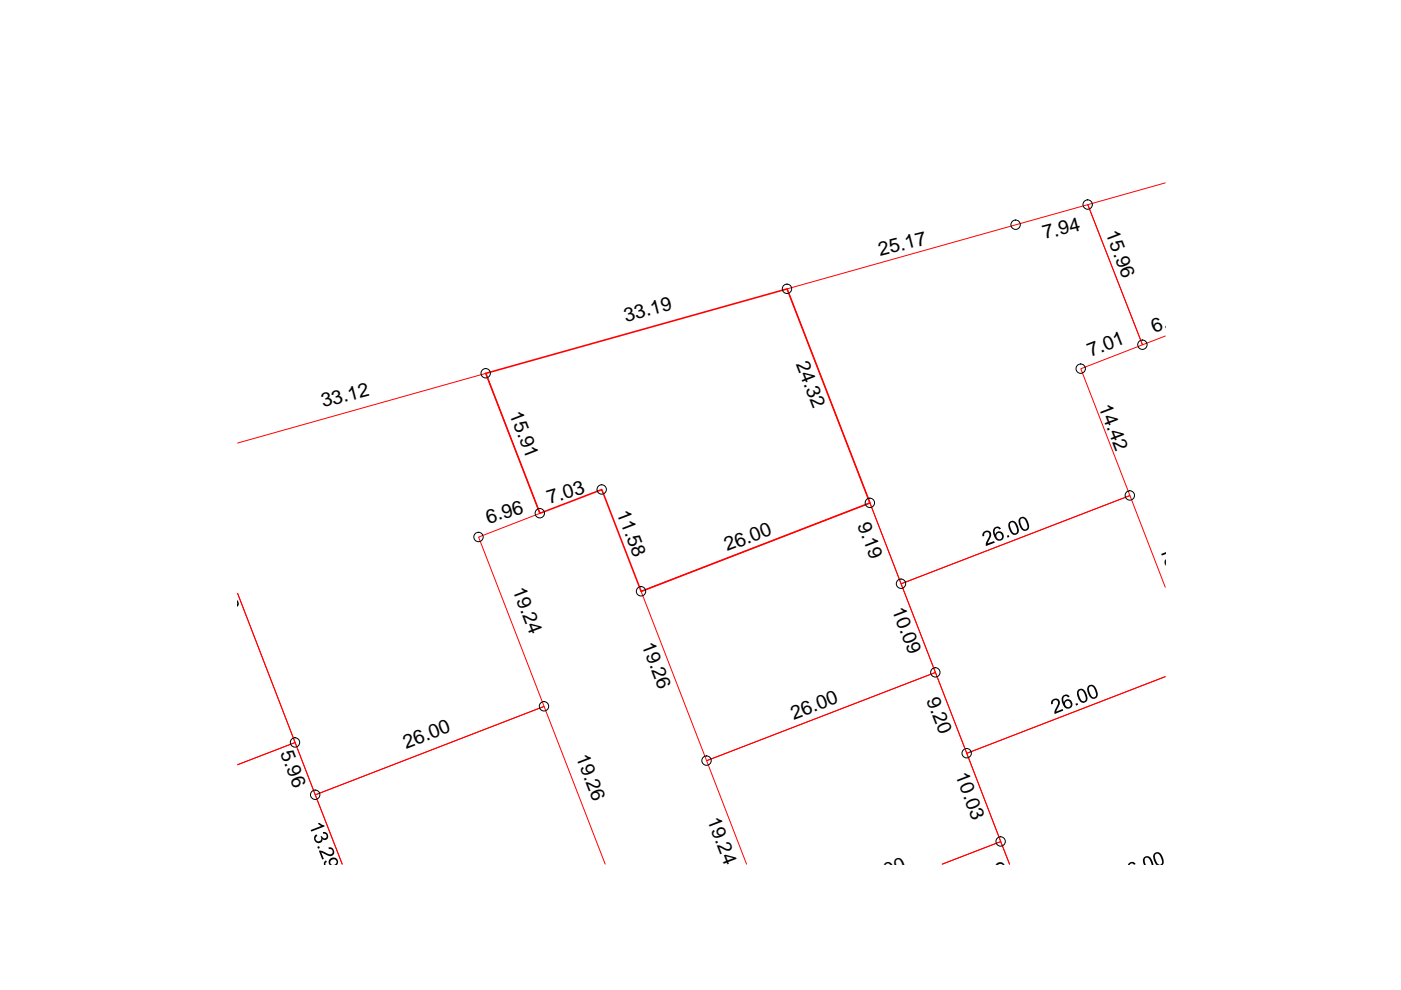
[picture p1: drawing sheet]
<svg xmlns="http://www.w3.org/2000/svg" width="297mm" height="210mm" viewBox="0 0 297 210" stroke-linecap="round" stroke-linejoin="round" font-family="sans-serif">
<path d="M247.1 38.8l-16.5 4.6 11.6 29.7 4.9-1.9M166.9 61.3l63.7-17.9 11.6 29.7-13 5.1 10.4 26.9-48.5 18.7zM50.4 93.9l52.6-14.7 11.5 29.6-13 5.1 13.9 35.9-48.6 18.7-16.4-42.7 12.2 31.6-12.2 4.7 12.2-4.7 10 25.8-5.8-14.7 48.6-18.7 12.9 33.4M135.9 125.4l48.5-18.8 13.9 36-48.5 18.7zM247.1 124.5l-7.5-19.4-48.5 18.7 13.9 35.9 42.1-16.2-42.1 16.2 9 23.5-1.8-4.8-12.4 4.8 12.4-4.8-13.9-35.8-48.5 18.7 8.5 21.9" fill="none" stroke="#f00" stroke-width=".21"/>
<path d="M103 79.2l63.9-17.9 17.5 45.3-48.5 18.8-8.3-21.6-13.1 5z" fill="none" stroke="#f00" stroke-width=".34"/>
<g fill="none" stroke="#000" stroke-width=".21">
<circle cx="215.3" cy="47.6" r=".99"/>
<circle cx="230.6" cy="43.4" r=".99"/>
<circle cx="103" cy="79.1" r=".99"/>
<circle cx="166.9" cy="61.2" r=".99"/>
<circle cx="229.1" cy="78.2" r=".99"/>
<circle cx="242.2" cy="73.1" r=".99"/>
<circle cx="101.5" cy="113.9" r=".99"/>
<circle cx="114.4" cy="108.8" r=".99"/>
<circle cx="127.6" cy="103.8" r=".99"/>
<circle cx="184.4" cy="106.6" r=".99"/>
<circle cx="239.5" cy="105.1" r=".99"/>
<circle cx="135.9" cy="125.4" r=".99"/>
<circle cx="191" cy="123.8" r=".99"/>
<circle cx="62.5" cy="157.4" r=".99"/>
<circle cx="115.3" cy="149.8" r=".99"/>
<circle cx="198.3" cy="142.6" r=".99"/>
<circle cx="205" cy="159.7" r=".99"/>
<circle cx="66.8" cy="168.5" r=".99"/>
<circle cx="149.8" cy="161.3" r=".99"/>
<circle cx="212.2" cy="178.4" r=".99"/>
</g>
<g fill="#000">
<path d="M208.4 112.9l.5-.3 .5-.1 .4 .1 .3 .4v.6l-.7 1.6 1.4-.5 .1 .4-1.9 .7v-.6l.7-1.3 .1-.7-.3-.3h-.5l-.3 .3v.4l-.4 .1v-.5zM213.5 113.6l.4-.1 .1 .3-.4 .2zM222.9 148.6l.7-.5h.3l.6 .2 .2 .5v.4l-.8 1.7 1.4-.6 .1 .4-1.8 .7v-.7l.7-1.3v-.6l-.2-.3-.4-.1-.4 .3v.5l-.4 .2zM228 149.2l.4-.1 .2 .3-.4 .2zM65.9 176l2.2-.9-.7-.5 .3-.1 1 .5 .1 .2-2.8 1.1zM66.8 177.1l.3-.2 .2 .3-.3 .2-.1 .5 .3 .4 .2 .1 .5-.1 .2-.3-.2-.7h.3l.5 .5 .5-.2v-.6l-.2-.2h-.5v-.4h.4l.4 .2 .3 .8-.1 .4-.3 .3h-.4l-.4-.2-.1 .5-.2 .2-.7 .2-.4-.2-.4-.5v-.6zM67.3 179.5l.3-.1 .2 .4-.4 .2zM67.6 180.4l.5-.1 1.5 .8h.7l.2-.3v-.4l-.3-.4h-.5l-.1-.3 .4-.1 .7 .4 .2 .9-.4 .5-.6 .1-1.8-.7 .6 1.3-.4 .1z"/>
<path d="M210.7 112.1l.7-.5 .7 .3 .1 .2-.3 .2-.3-.3-.5 .1-.2 .7 .1 .5 .2-.3 .5-.4h.4l.5 .4 .2 1-.3 .5-.9 .1-.6-.4-.5-1.3zM211.5 113.1l-.3 .3 .2 .6 .4 .3h.4l.3-.4-.2-.7-.3-.2z"/>
<path d="M214 110.7l.4-.3h.4l.3 .1 .5 .5 .4 1.3v.5l-.3 .4-.7 .2-.7-.4-.5-1.4zM214.4 110.8l-.3 .3 .2 1 .5 .9 .5 .1 .3-.4-.1-1-.5-.9z"/>
<path d="M216.1 110l.4-.4h.5l.7 .5 .5 1.3-.1 .6-.3 .4-.7 .2-.5-.4-.6-1.2zM216.5 110l-.2 .2 .1 .9 .6 1a.6 .6 0 0 0 .8-.1 .6 .6 0 0 0 0-.8l-.7-1.2z"/>
<path d="M50.3 127l.3 .8v.5l-.3 .4v-1.3v1.9zM50.3 127.7v1.2z"/>
<path d="M225.3 147.5l.8-.3 .6 .4-.3 .3-.3-.3-.4 .1-.2 .3-.1 .5 .2 .4 .1-.3 .5-.3h.4l.5 .2 .3 .6v.4l-.4 .6-.9 .1-.6-.5-.4-1.2v-.5zM225.8 149.3a.65 .65 0 0 0 1.3 0 .65 .65 0 0 0-1.3 0z"/>
<path d="M228.5 146.3l.8-.3 .8 .6 .5 1.4-.3 .8-.8 .2-.6-.4-.6-1.3v-.6zM228.9 146.4l-.2 .2v.5l.2 .8 .4 .6 .6 .2 .3-.4-.3-1.3-.4-.6z"/>
<path d="M230.7 145.5l.7-.3 .5 .1 .4 .5 .4 1.2v.7l-.4 .4-.7 .1-.6-.6-.5-1.3zM231.1 145.6l-.3 .4 .2 .7 .4 .9 .4 .2a.72 .72 0 0 0 .6-.5 .72 .72 0 0 0-.2-.7l-.5-1-.2-.1z"/>
<path d="M68.8 182.6l.3-.2 .2 .4h-.2a.27 .27 0 0 0-.1 .4 .27 .27 0 0 0 .4 .1h1h-.3a.57 .57 0 0 1-.5-.4 .57 .57 0 0 1 .2-.6l.7-.5 .6 .1 .4 .3 .2 .6a.62 .62 0 0 1-1 .5h-1.6a.32 .32 0 0 1-.5-.1 .32 .32 0 0 1 .2-.5zM70.3 182.3l-.3 .5a.7 .7 0 0 0 1 .5l.4-.4-.2-.5-.2-.2z"/>
<path d="M239.1 183.3l.7-.5h.6l.3 .4-.3 .1-.5-.3-.5 .3h2zM239.8 183.3h1.2z"/>
<path d="M242.5 181.8l.5-.3 .7 .2 .5 .6 .4 1h-1.7a.42 .42 0 0 1-.5-.2 .42 .42 0 0 1 0-.4l-.1-.5zM242.9 181.9l-.2 .5v.4a.67 .67 0 0 0 1 .5h.5l-.5-1.1-.5-.4z"/>
<path d="M244.7 180.9l.5-.2h.4l.4 .2 .5 .8 .2 1.2a.63 .63 0 0 1-.9 .4h-.7l-.4-.8-.2-1zM245.1 181.1l-.2 .3v.4l.3 1 .3 .4 .7 .1 .2-.7-.4-1-.3-.5-.3-.1z"/>
</g>
<g font-size="4.1">
<text x="221.4" y="50.8" transform="rotate(-14 221.4 50.8)">7.94</text>
<text x="234.4" y="49.4" transform="rotate(69 234.4 49.4)">15.96</text>
<text x="186.6" y="54.3" transform="rotate(-14 186.6 54.3)">25.17</text>
<text x="132.7" y="68.2" transform="rotate(-14 132.7 68.2)">33.19</text>
<text x="244.7" y="70.6" transform="rotate(-21 244.7 70.6)">6.99</text>
<text x="168.7" y="77.1" transform="rotate(69 168.7 77.1)">24.32</text>
<text x="231.2" y="75.6" transform="rotate(-21 231.2 75.6)">7.01</text>
<text x="68.5" y="86.4" transform="rotate(-14 68.5 86.4)">33.12</text>
<text x="107.9" y="87.7" transform="rotate(69 107.9 87.7)">15.91</text>
<text x="232.9" y="86.2" transform="rotate(69 232.9 86.2)">14.42</text>
<text x="116.5" y="106.8" transform="rotate(-17 116.5 106.8)">7.03</text>
<text x="103.5" y="111" transform="rotate(-17 103.5 111)">6.96</text>
<text x="130.7" y="108.7" transform="rotate(69 130.7 108.7)">11.58</text>
<text x="181.7" y="111.3" transform="rotate(69 181.7 111.3)">9.19</text>
<text x="154.2" y="116.9" transform="rotate(-21 154.2 116.9)">26.00</text>
<text x="245.8" y="116.3" transform="rotate(69 245.8 116.3)">19.25</text>
<text x="108.6" y="125.1" transform="rotate(69 108.6 125.1)">19.24</text>
<text x="189.1" y="129.3" transform="rotate(69 189.1 129.3)">10.09</text>
<text x="136" y="136.7" transform="rotate(69 136 136.7)">19.26</text>
<text x="196.4" y="148.3" transform="rotate(69 196.4 148.3)">9.20</text>
<text x="168.3" y="152.6" transform="rotate(-21 168.3 152.6)">26.00</text>
<text x="59.4" y="159.7" transform="rotate(69 59.4 159.7)">5.96</text>
<text x="86.1" y="158.8" transform="rotate(-21 86.1 158.8)">26.00</text>
<text x="122.1" y="160.4" transform="rotate(69 122.1 160.4)">19.26</text>
<text x="202.5" y="164.4" transform="rotate(69 202.5 164.4)">10.03</text>
<text x="149.9" y="173.9" transform="rotate(69 149.9 173.9)">19.24</text>
<text x="209.8" y="183.4" transform="rotate(69 209.8 183.4)">9.24</text>
<text x="182.6" y="188" transform="rotate(-21 182.6 188)">26.00</text>
</g>
</svg>
